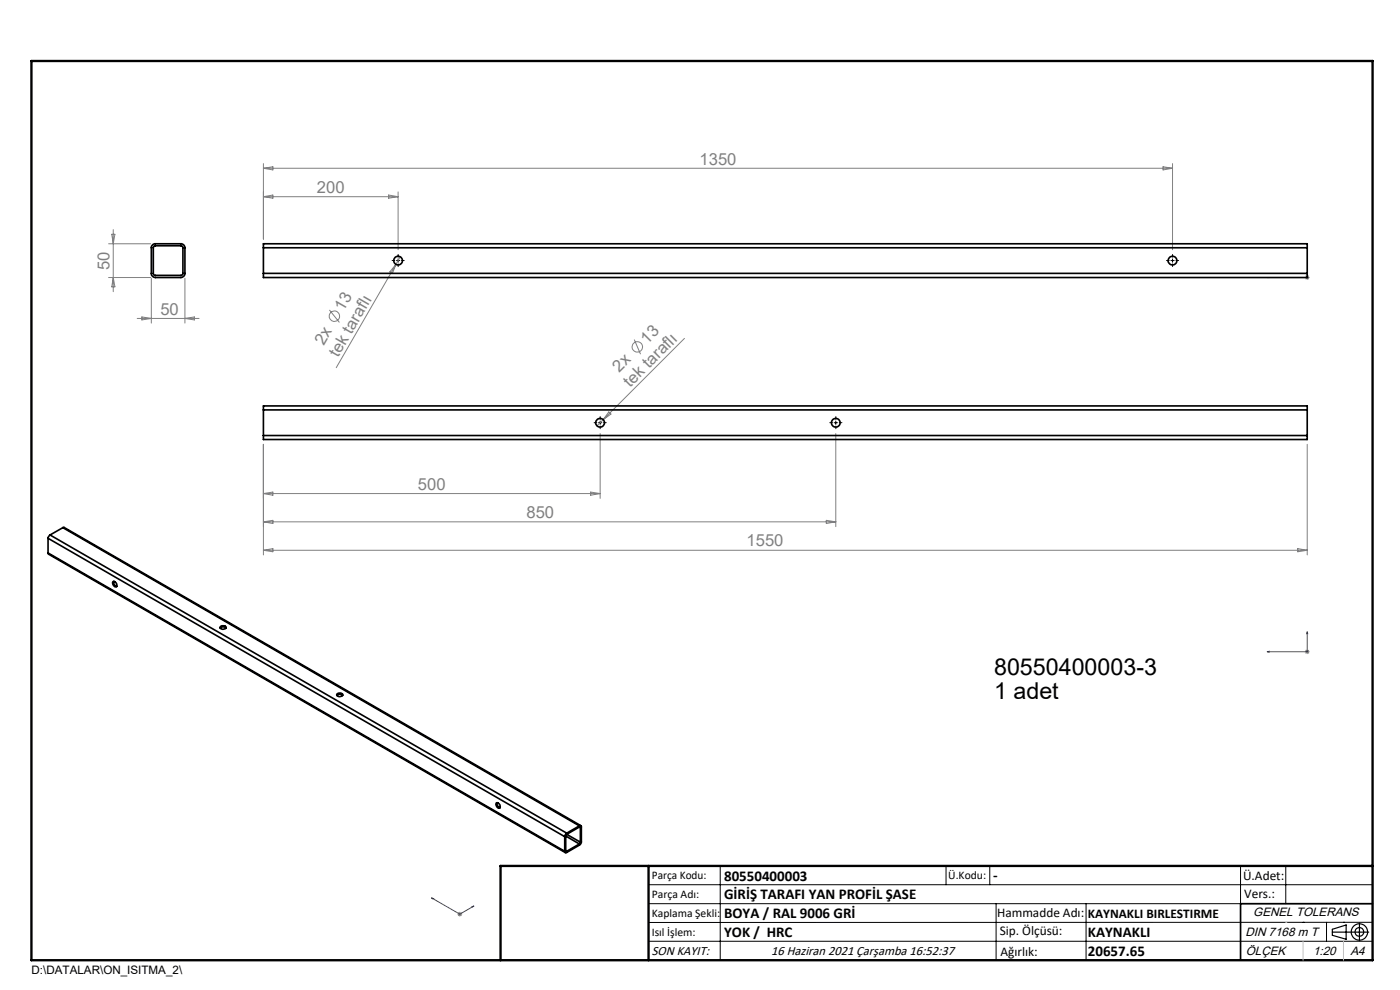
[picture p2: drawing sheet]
<svg xmlns="http://www.w3.org/2000/svg" width="297mm" height="210mm" viewBox="0 0 297 210" stroke-linecap="round" stroke-linejoin="round" font-family="sans-serif">
<g fill="none" stroke="#808080" stroke-width=".21">
<path d="M55.9 34.7v16M55.9 35.7l2-.3v.6zM55.9 35.7h192.8M246.7 35.4l2 .3-2 .3zM248.7 34.7v18.3M23 58.9h9M23 51.7h9M23.7 49.7h.7l-.4 2zM24 48.7v13.2M24 58.9l.4 1.9h-.7zM32.1 59v9.5M39.2 59v9.5"/>
<path d="M55.9 41.7l2-.3v.6zM55.9 41.7h28.6M82.4 41.4l2.1 .3-2.1 .3zM84 56.1l-12.7 21.9M84 56.1l-.7 1.9-.6-.3zM84.5 40.7v12.3M84.9 54.5l-.9 1.6M276.8 58.9h1M277 58.5l.7 .7M277.3 58.3v1.1M277.7 58.5l-.7 .7M29.1 67.5h13.1"/>
<path d="M30.1 67.2l2 .3-2 .4zM39.2 67.5l2-.3v.7zM69.9 65.7l2.1 2.7M134.5 72l1.4 3.1M145.2 71.8l-18.6 18.5M55.9 94.3v23.4M127.3 92v13.7M129.2 87.4l.4 .4-1.6 1.2zM177.3 92v19.7M277.3 94.3v23.4M55.9 104.7h71.4M55.9 104.7l2-.3v.6z"/>
<path d="M55.9 110.7l2-.3v.6zM55.9 116.7l2-.3v.6zM55.9 110.7h121.4M55.9 116.7h221.4M125.3 104.4l2 .3-2 .3zM175.3 110.4l2 .3-2 .3zM275.3 116.4l2 .3-2 .3zM276.8 138.2h1M277 137.9l.7 .7M277.3 137.8v.9M277.7 137.9l-.7 .7M97 193.9h1"/>
<path d="M97.2 193.6l.7 .7M97.5 193.4v1M97.9 193.6l-.7 .7"/>
<circle cx="71" cy="67.1" r="1.11"/>
<circle cx="135.2" cy="73.6" r="1.1"/>
</g>
<g fill="none" stroke="#000" stroke-width=".25">
<path d="M282.6 197.7h7.8M282.6 197.1l3-.9v3l-3-.8zM288.4 195.8v3.8M106.2 203.7h185"/>
<circle cx="288.4" cy="197.7" r="1.74"/>
<circle cx="288.4" cy="197.7" r=".93"/>
</g>
<path d="M268.8 58.9h.4h-.4M268.8 58.9h8.5M277.2 58.9h.2zM277.3 58.9h.1M268.8 138.2l.4-.1v.3zM277.3 134l.1 .4h-.2zM277.3 134v4.2h-8.5M91.5 190.5l.4 .1-.1 .1zM91.5 190.5l6 3.4 3-1.7M100.2 192.3l.3-.1-.2 .2z" fill="none" stroke="#00f" stroke-width=".21"/>
<g fill="none" stroke="#000" stroke-width=".21" stroke-dasharray="15.2 1.3 1.3 1.3">
<path d="M83.8 55.3h-.6M84.5 54.5v-.5M84.5 56v.5M85.2 55.3h.6M248 55.3h-.5M248.8 54.5v-.5M248.8 56v.5M249.5 55.3h.5M126.6 89.7h-.6M127.3 90.4v.5M127.3 88.9v-.5M128 89.7h.6"/>
<path d="M176.6 89.7h-.6M177.3 90.4v.5M177.3 88.9v-.5M178 89.7h.6"/>
</g>
<g fill="none" stroke="#000" stroke-width=".21">
<path d="M84.1 55.3h.7M84.5 54.9v.7M248.4 55.3h.7M248.7 54.9v.7M127 89.7h.7M127.3 89.3v.7M177 89.7h.7M177.3 89.3v.7M137.6 187.7h153.6M137.6 191.7h153.6M137.6 199.7h153.6M152.8 183.7v20"/>
<path d="M200.7 183.7v4M210 183.7v4M211.3 191.7v12M230.4 191.7v12M263.2 183.7v20M272.8 183.7v8M276.4 195.6h.1M281.4 195.6v4.1M285 195.6h.1M291.2 195.6l-153.6 .1"/>
</g>
<path d="M291.2 191.7h-28v12" fill="none" stroke="#000" stroke-width=".35"/>
<path d="M6.7 12.9h284.5v190.8h-284.5zM137.6 183.7v20M291.2 183.7h-185v20" fill="none" stroke="#000" stroke-width=".5"/>
<path d="M276.4 199.7v4M285 199.7v4" fill="none" stroke="#c0c0c0" stroke-width=".21"/>
<path d="M272.8 195.6h.1" fill="none" stroke="#c0c0c0" stroke-width=".25"/>
<g fill="#00f">
<path d="M277.3 134l.1 .4h-.2zM268.8 138.2l.4-.1v.3z"/>
<path d="M277.2 58.9h.2zM268.8 58.9h.4z"/>
<path d="M100.2 192.3l.3-.1-.2 .2zM91.5 190.5l.4 .1-.1 .1z"/>
</g>
<g fill="none" stroke="#000" stroke-width=".35">
<path d="M32.5 51.8l.3-.1h5.6a.84 .84 0 0 1 .8 .9v5.4a.91 .91 0 0 1-.8 .9h-5.5a.91 .91 0 0 1-.8-.9v-5.6zM32.6 52.3l.3-.2 5.7 .1 .2 .3-.1 5.7-.2 .2-5.9-.1zM55.9 58v.9h221.4v-.9M55.9 52.6v-.9h221.4v.9M55.9 52.6v5.4M55.9 58h221.4M55.9 52.6h221.4M277.3 52.6v5.4M55.9 92.4v.8h221.4v-.8M55.9 87v-.9h221.4v.9M55.9 92.4h221.4M55.9 87v5.4"/>
<path d="M55.9 87h221.4M277.3 87v5.4M10.2 117.3l.1 .2 109.6 63.4M10.2 114.2l109.6 63.3M10.2 117.3l109.6 63.3M10.2 114.2v3.1M10.6 113.5l-.4 .7M10.6 113.5l109.6 63.2M13.3 111.9h.3l109.6 63.2M13.3 111.9l-2.7 1.6M13.3 111.9l109.6 63.3M23.9 123.5a.66 .66 0 0 1 .7 .1 .66 .66 0 0 1 .2 .7 .59 .59 0 0 1-.7 0 .59 .59 0 0 1-.2-.6z"/>
<path d="M24.2 123.3a.86 .86 0 0 0 .6 1.1M46.7 133.2l.1-.1a.9 .9 0 0 1 1.1 .1M46.8 132.8h.2a.64 .64 0 0 1 .9 .4l-.1 .2a.66 .66 0 0 1-1.1-.4zM71.4 147.3a.73 .73 0 0 1 1.3 .2l-.1 .1a.68 .68 0 0 1-1.2-.3zM71.5 147.5l.3-.2a.75 .75 0 0 1 .9 .2M105.3 170.3a.7 .7 0 0 1 .7 .4 .7 .7 0 0 1-.1 .7 .82 .82 0 0 1-.6-1.1zM105.5 170.3a.86 .86 0 0 0 .6 1M119.8 177.5v3.1M120 177.3v3.1M120 177.3l2.9 1.7M120.2 176.7l-.4 .8M120.2 177l-.2 .3"/>
<path d="M120.2 177l2.9 1.6M122.9 175.2a.25 .25 0 0 1 .3-.1 .25 .25 0 0 1 .1 .3l-.1 3.6-3 1.8a.26 .26 0 0 1-.3 .1 .26 .26 0 0 1-.1-.3M122.9 175.4l.2 .1M122.9 175.2l-2.7 1.5M122.9 175.4l-2.7 1.6M122.9 179l-2.7 1.6M123.1 178.6l-.2 .4M123.1 175.5v3.1M120 180.4l.2 .2"/>
<circle cx="84.5" cy="55.3" r=".93"/>
<circle cx="248.7" cy="55.3" r=".93"/>
<circle cx="127.3" cy="89.7" r=".92"/>
<circle cx="177.3" cy="89.7" r=".93"/>
</g>
<g font-size="4.9">
<text x="210.9" y="143.3">80550400003-3</text>
<text x="210.9" y="148.2">1 adet</text>
</g>
<g font-size="3.5" fill="#808080">
<text x="148.4" y="34.9">1350</text>
<text x="67.2" y="40.9">200</text>
<text x="23.3" y="57.4" transform="rotate(-90 23.3 57.4)">50</text>
<text x="34" y="66.7">50</text>
<text x="72.9" y="66.1" transform="rotate(-60 72.9 66.1)">13</text>
<text x="68.7" y="73.4" transform="rotate(-60 68.7 73.4)">2x</text>
<text x="71.7" y="75.9" transform="rotate(-60 71.7 75.9)">tek taraflı</text>
<text x="137.3" y="73.1" transform="rotate(-45 137.3 73.1)">13</text>
<text x="131.4" y="79.1" transform="rotate(-45 131.4 79.1)">2x</text>
<text x="133.7" y="82.3" transform="rotate(-45 133.7 82.3)">tek taraflı</text>
<text x="88.7" y="103.9">500</text>
<text x="111.7" y="109.9">850</text>
<text x="158.4" y="115.9">1550</text>
</g>
<g font-size="3.2">
<text x="153.6" y="186.8">80550400003</text>
<text x="153.6" y="190.8">GİRİŞ TARAFI YAN PROFİL ŞASE</text>
<text x="210.7" y="186.6">-</text>
<text x="153.6" y="194.8">BOYA / RAL 9006 GRİ</text>
<text x="153.6" y="198.8">YOK / HRC</text>
<text x="230.8" y="198.7">KAYNAKLI</text>
<text x="230.8" y="202.8">20657.65</text>
</g>
<g font-size="2.8">
<text x="263.7" y="186.7">Ü.Adet:</text>
<text x="263.9" y="190.5">Vers.:</text>
<text x="211.5" y="194.5">Hammadde Adı:</text>
<text x="230.8" y="194.7">KAYNAKLI BIRLESTIRME</text>
<text x="138.3" y="202.6">SON KAYIT:</text>
<text x="163.6" y="202.6">16 Haziran 2021 Çarşamba 16:52:37</text>
<text x="212.1" y="198.4">Sip. Ölçüsü:</text>
<text x="212.2" y="202.7">Ağırlık:</text>
</g>
<g font-size="2.6">
<text x="265.9" y="194.4">GENEL TOLERANS</text>
<text x="264.2" y="198.5">DIN 7168 m T</text>
<text x="264.3" y="202.6">ÖLÇEK</text>
<text x="278.5" y="202.6">1:20</text>
<text x="286.5" y="202.6">A4</text>
</g>
<g font-size="2.5">
<text x="138.3" y="186.4">Parça Kodu:</text>
<text x="138.3" y="190.5">Parça Adı:</text>
<text x="201.2" y="186.5">Ü.Kodu:</text>
<text x="138.3" y="194.5">Kaplama Şekli:</text>
<text x="138.3" y="198.6">Isıl İşlem:</text>
<text x="6.7" y="206.7">D:\DATALAR\ON_ISITMA_2\</text>
</g>
</svg>
